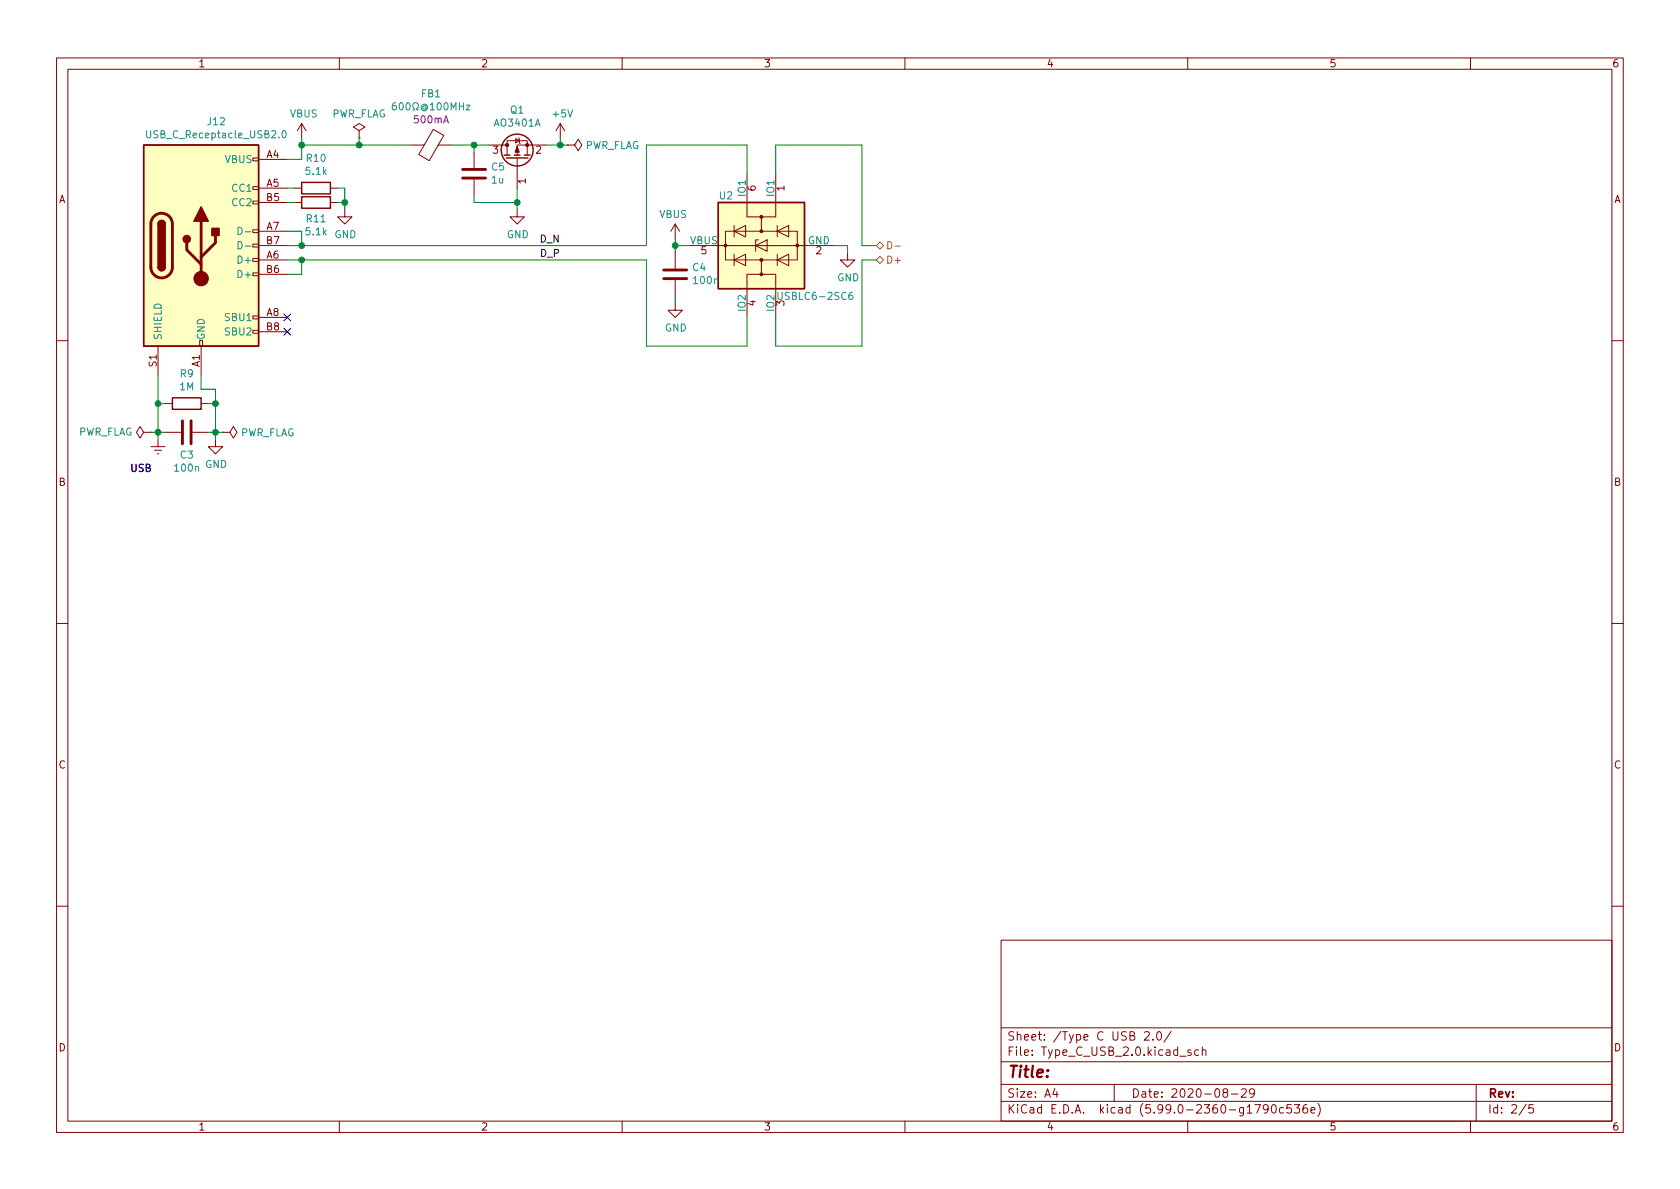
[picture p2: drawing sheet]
<svg xmlns="http://www.w3.org/2000/svg" width="297mm" height="210mm" viewBox="0 0 297 210" stroke-linecap="round" stroke-linejoin="round" font-family="sans-serif">
<path d="M0 .2h297v210.1h-297z" fill="#fff" stroke="#fff" stroke-width=".18"/>
<g fill="none" stroke="#840000" stroke-width=".18">
<path d="M10 10.2h277v190.1h-277zM12 12.2h273v186.1h-273zM60 10.2v2M110 10.2v2M160 10.2v2M210 10.2v2M260 10.2v2M44.7 35.6h1v.5h-1zM44.7 33h1v.5h-1zM44.7 27.9h1v.5h-1zM45.7 28.2h5.1M45.7 33.3h5.1"/>
<path d="M45.7 35.8h5.1M52.1 33.3h1.2M52.1 35.8h1.2M53.3 21.8l-.7 1.3M53.3 21.8v2.6M53.3 21.8l.8 1.3M58.4 33.3h1.3M58.4 35.8h1.3M61 37.1v1.2h1.2l-1.2 1.3-1.3-1.3h1.3M63.5 23.1l1-.6-1-.7-1 .7 1 .6v1.3M63.5 24.4h.1M72.4 25.6h2.6"/>
<path d="M76.6 22.9l1.9 1-2.6 4.5-1.9-1.1zM77.5 25.6h2.5M83.8 26.9v2.8M83.8 31.7v2.8M86.4 25.6h3.3M89.7 25.6v-.7h3.5v2.5M89.7 25.6v1.8M91.2 24.5l.6 .4-.6 .4zM91.4 37.1v1.2h1.3l-1.3 1.3-1.2-1.3h1.2M91.4 27.9v5.4M91.7 24.4l.1 .1v.8l.1 .1M96.5 25.6h-5.1v1.8"/>
<path d="M99.1 21.8l-.8 1.3M99.1 21.8v2.6M99.1 21.8l.7 1.3M100.3 25.6h1.3l.6-1 .7 1-.7 1.1-.6-1.1M100.3 25.6h.1M119.4 39.6l.7 1.3M119.4 39.6v2.6M119.4 39.6l-.8 1.3M129.8 39.9v2M132.1 30.7v7.6h2.5v2.6M137.2 30.7v7.6h-2.6M137.4 39.9v2"/>
<path d="M44.7 58.4h1v.5h-1zM44.7 55.9h1v.5h-1zM44.7 48.3h1v.5h-1zM44.7 45.7h1v.5h-1zM44.7 43.2h1v.5h-1zM44.7 40.6h1v.5h-1zM45.7 43.4h5.1M45.7 48.5h5.1M45.7 46h5.1M45.7 40.9h5.1M45.7 56.1h5.1M45.7 58.7h5.1"/>
<path d="M119.4 53.6v1.3h1.2l-1.2 1.2-1.3-1.2h1.3M119.4 44.7v2.8M119.4 49.5v2.8M121.9 43.4h25.4M128.3 40.9h12.7v5.1h-12.7zM129.8 40.9l2-1v2zM129.8 46l2-1v2zM129.8 45v2M133.6 43.4l2-1v2zM134.1 42.4h-.5v2M134.6 46v2.5h-2.5v7.6M134.6 48.5h2.6v7.6"/>
<path d="M137.4 40.9l2-1v2zM137.4 46l2-1v2zM137.4 45v2M149.9 44.7v1.3h1.2l-1.2 1.2-1.3-1.2h1.3M10 60.2h2M25.4 76.4l-.6-1-.7 1 .7 1.1 .6-1.1h1.3M26.7 76.4h.1M26.7 79h2.5M27.3 79.6h1.3M27.9 61.2v5.1M27.9 77.7v1.3M29.2 76.4h2.8"/>
<path d="M29.2 71.4h1.3M34 76.4h2.8M35.3 60.2h.5v1h-.5zM35.6 71.4h1.2M35.6 61.2v5.1M38.1 77.7v1.3h1.3l-1.3 1.3-1.3-1.3h1.3M39.4 76.4h1.2l.7-1 .6 1-.6 1.1-.7-1.1M39.4 76.4h.1M285 60.2h2M27.8 80.3h.3M10 110.2h2M285 110.2h2"/>
<path d="M10 160.2h2M177 166.3h108v32h-108zM285 160.2h2M60 198.3v2M110 198.3v2M160 198.3v2M177 194.8h108M177 191.8h108M177 187.8h108M177 181.8h108M186.5 192.5l-.4 1h1M186.9 193v1"/>
<path d="M197 191.8v3M202.4 182.6l.5-.2 .2 .2 .1 .3-.9 1h.9M203.9 183.8v.1M204.7 182.5l.2-.1a.81 .81 0 0 1 .5 .7 .81 .81 0 0 1-.3 .8h-.1a.81 .81 0 0 1-.6-.6 .81 .81 0 0 1 .3-.8zM207.1 182.4l-1.3 1.9M210 198.3v2M210.6 185.7l-.4-.1-.2 .2 .1 .3 .5 .1v.4h-.6M211.9 185.7l-.4-.1-.3 .3v.4l.2 .3h.5M212.6 185.8l.2-.2 .3 .1 .1 .9M212.6 185.1v1.5M216.5 193.2l-.3-.3 .1-.2 .2-.2 .4 .1 .2 .2-.1 .2-.6 .2-.2 .3 .1 .4 .2 .1h.4l.2-.3v-.2l-.3-.3M217.7 193.5h1.2"/>
<path d="M219.5 192.7l.6-.2 .2 .2 .1 .3-1 1h1M221.8 193.2l-.3 .3h-.3l-.3-.3 .2-.6 .4-.1 .2 .2a.99 .99 0 0 1-.3 1.3h-.3M221.9 195.3h1l-.7 1.5M224.2 196l-.3 .3h-.3l-.2-.3 .1-.6 .4-.1 .2 .2a.99 .99 0 0 1-.3 1.3h-.3M225 195.4l.1-.1a.81 .81 0 0 1 .6 .7 .81 .81 0 0 1-.3 .8h-.1a.81 .81 0 0 1-.6-.6 .81 .81 0 0 1 .3-.8zM226.9 195.9l-.4-.1-.3 .3v.4l.2 .3h.5M228.3 195.3h-.7l-.1 .7 .2-.1 .5 .1 .2 .2-.1 .5-.2 .1-.6-.1M228.9 195.3h.9l-.5 .6 .4 .1v.7l-.2 .1h-.4l-.2-.1M231.1 195.3a.59 .59 0 0 0-.7 .7v.5l.1 .3h.4l.2-.1 .1-.5-.1-.2-.5-.1-.2 .3M231.8 196.3l.7-.1-.1-.3-.4-.1-.2 .2 .1 .8h.5M233 195.1a1.72 1.72 0 0 1 0 2.3M260 198.3v2"/>
<path d="M261 191.8v6.5M269.9 195.3l-1.3 1.9M271.1 195.3h-.7l-.1 .7 .2-.1 .5 .1 .2 .2-.1 .5-.2 .1-.6-.1"/>
</g>
<g fill="#ffffc2" stroke="#ffffc2" stroke-width=".18">
<path d="M127 35.8h15.2v15.2h-15.2z"/>
<path d="M25.4 25.6h20.3v35.6h-20.3z"/>
</g>
<g fill="none" stroke="#840000" stroke-width=".25">
<path d="M25.4 25.6h20.3v35.6h-20.3zM27.9 39.6a.64 .64 0 0 1 .7-.6 .64 .64 0 0 1 .6 .6M53.3 34.8h5.1v2h-5.1zM53.3 32.3h5.1v2h-5.1zM89.2 27.4h1M89.5 27.9h3.8M90.9 27.4h1M92.7 27.4h1M127 35.8h15.2v15.2h-15.2zM27.9 47.2a.64 .64 0 0 0 .7 .7 .64 .64 0 0 0 .6-.7M30.5 70.4h5.1v2h-5.1z"/>
<circle cx="91.4" cy="26.5" r="2.82"/>
</g>
<g fill="#840000" stroke="#840000" stroke-width=".18">
<path d="M91.4 25.9l.4 1h-.7z"/>
<circle cx="134.6" cy="38.3" r=".25"/>
<circle cx="134.6" cy="40.9" r=".25"/>
<circle cx="141" cy="43.4" r=".25"/>
<circle cx="128.3" cy="43.4" r=".25"/>
<circle cx="134.6" cy="46" r=".25"/>
<circle cx="134.6" cy="48.5" r=".25"/>
<circle cx="93.2" cy="25.6" r=".28"/>
<circle cx="89.7" cy="25.6" r=".28"/>
<circle cx="35.6" cy="49.3" r="1.27"/>
</g>
<path d="M70 18.2h-.4a.86 .86 0 0 0 0 1.2l.4-.1 .1-.4-.3-.2h-.2l-.2 .2M82.4 18.6h.7l-.7 .8h.7M25.9 23.1v1l.3 .3 .3-.1 .1-.2v-1M50 23.2l.2-.1a.68 .68 0 0 1 .4 .6 .68 .68 0 0 1-.4 .7 .84 .84 0 0 1-.2-1.2zM42.1 40.2a.64 .64 0 0 1 .7 .6 .64 .64 0 0 1-.7 .7zM42.1 42.7a.64 .64 0 0 1 .7 .7 .64 .64 0 0 1-.7 .6zM43.4 41h.9M43.4 43.5h.9M137.6 51.7v1l.2 .3h.2l.3-.3v-1M150.7 51.7l-.4 .1a.86 .86 0 0 0 0 1.2l.4-.2 .1-.4-.2-.2h-.3l-.2 .2" fill="none" stroke="#008484" stroke-width=".18"/>
<path d="M27.2 38.3a1.91 1.91 0 0 1 2.1-.4 1.91 1.91 0 0 1 1.2 1.7v7.6a1.91 1.91 0 0 1-1.9 1.9 1.91 1.91 0 0 1-1.9-1.9v-7.7l.1-.7zM35.6 39.1v10.2M81.8 30h4.1M81.8 31.5h4.1M33 42.9v1.3l2.6 2.5M38.1 41.7v1.2l-2.5 2.6M117.3 47.7h4.1M117.3 49.3h4.1M32.3 74.4v4.1M33.8 74.4v4.1" fill="none" stroke="#840000" stroke-width=".51"/>
<g fill="#840000" stroke="#840000" stroke-width=".25">
<path d="M27.9 47.2h1.3a.64 .64 0 0 1-.6 .7 .64 .64 0 0 1-.7-.7z"/>
<path d="M28.1 39.2a.64 .64 0 0 1 .7-.2 .64 .64 0 0 1 .4 .6h-1.3z"/>
<path d="M27.9 39.6h1.3v7.6h-1.3z"/>
<path d="M37.5 40.4h1.2v1.3h-1.2z"/>
<path d="M35.6 36.6l1.2 2.5h-2.5z"/>
<circle cx="33" cy="42.3" r=".63"/>
</g>
<path d="M154.9 46l.7-.7 .6 .7-.6 .6zM154.9 43.4l.7-.6 .6 .6-.6 .7zM157 42.7a.64 .64 0 0 1 .7 .7 .64 .64 0 0 1-.7 .6zM158.2 43.5h1" fill="none" stroke="#848400" stroke-width=".18"/>
<g fill="none" stroke="#008400" stroke-width=".18">
<path d="M50.8 35.8h1.3M50.8 33.3h1.3M53.3 25.6h19.1M53.3 24.4v3.8h-2.5M59.7 35.8h1.3M59.7 33.3h1.3v3.8M63.5 24.4v1.2M80 25.6h6.4M83.8 25.6v1.3M83.8 34.5v1.3h7.6M91.4 33.3v3.8M96.5 25.6h3.8"/>
<path d="M99.1 24.4v1.2M132.1 30.7v-5.1h-17.8v17.8h-63.5M137.2 30.7v-5.1h15.2v17.8h2.5M50.8 46h63.5v15.2h17.8v-5.1M50.8 40.9h2.5v2.5M53.3 46v2.5h-2.5M119.4 42.2v2.5M119.4 52.3v1.3M119.4 43.4h2.5M147.3 43.4h2.6v1.3M154.9 46h-2.5v15.2h-15.2v-5.1M26.7 76.4h2.5"/>
<path d="M27.9 71.4h1.3M27.9 66.3v11.4M35.6 66.3v2.5h2.5v8.9M36.8 76.4h2.6M36.8 71.4h1.3"/>
</g>
<path d="M50.2 55.5l1.2 1.2M50.2 58.1l1.2 1.2M51.4 55.5l-1.2 1.2M51.4 58.1l-1.2 1.2" fill="none" stroke="#000084" stroke-width=".18"/>
<g fill="#008400" stroke="#008400" stroke-width=".18">
<circle cx="61" cy="35.8" r=".51"/>
<circle cx="53.3" cy="25.6" r=".51"/>
<circle cx="63.5" cy="25.6" r=".51"/>
<circle cx="83.8" cy="25.6" r=".51"/>
<circle cx="38.1" cy="71.4" r=".51"/>
<circle cx="27.9" cy="76.4" r=".51"/>
<circle cx="27.9" cy="71.4" r=".51"/>
<circle cx="53.3" cy="46" r=".51"/>
<circle cx="38.1" cy="76.4" r=".51"/>
<circle cx="53.3" cy="43.4" r=".51"/>
<circle cx="99.1" cy="25.6" r=".51"/>
<circle cx="119.4" cy="43.4" r=".51"/>
<circle cx="91.4" cy="35.8" r=".51"/>
</g>
<text font-size="2.8" fill="#840000" x="178" y="190.6">Title:</text>
<g font-size="2.1" fill="#840000">
<text x="178" y="184">Sheet: /Type C USB 2.0/</text>
<text x="178" y="186.7">File: Type_C_USB_2.0.kicad_sch</text>
<text x="178" y="196.9">KiCad E.D.A. kicad (5.99.0-2360-g1790c536e)</text>
<text x="178" y="194.1">Size: A4</text>
<text x="200" y="194.1">Date: 2020-08-29</text>
<text x="263" y="194.1">Rev:</text>
<text x="263" y="196.9">Id: 2/5</text>
</g>
<g font-size="1.8" fill="#840000">
<text x="35" y="11.9">1</text>
<text x="85" y="11.9">2</text>
<text x="135" y="11.9">3</text>
<text x="185" y="11.9">4</text>
<text x="235" y="11.9">5</text>
<text x="285" y="11.9">6</text>
<text x="47.1" y="27.9">A4</text>
<text x="87.1" y="27.2">3</text>
<text x="94.8" y="27.2">2</text>
<text x="10.3" y="35.9">A</text>
<text x="47.1" y="33">A5</text>
<text x="47.1" y="35.6">B5</text>
<text x="93" y="32.5" transform="rotate(-90 93 32.5)">1</text>
<text x="133.6" y="33.8" transform="rotate(-90 133.6 33.8)">6</text>
<text x="138.7" y="33.8" transform="rotate(-90 138.7 33.8)">1</text>
<text x="285.3" y="35.9">A</text>
<text x="47.1" y="40.6">A7</text>
<text x="47.1" y="45.7">A6</text>
<text x="47.1" y="43.2">B7</text>
<text x="124" y="45">5</text>
<text x="144.3" y="45">2</text>
<text x="47.1" y="48.3">B6</text>
<text x="47.1" y="55.9">A8</text>
<text x="47.1" y="58.4">B8</text>
<text x="133.6" y="54.1" transform="rotate(-90 133.6 54.1)">4</text>
<text x="138.7" y="54.1" transform="rotate(-90 138.7 54.1)">3</text>
<text x="27.7" y="64.8" transform="rotate(-90 27.7 64.8)">S1</text>
<text x="35.3" y="64.9" transform="rotate(-90 35.3 64.9)">A1</text>
<text x="10.3" y="85.9">B</text>
<text x="285.3" y="85.9">B</text>
<text x="10.3" y="135.9">C</text>
<text x="285.3" y="135.9">C</text>
<text x="10.3" y="185.9">D</text>
<text x="285.3" y="185.9">D</text>
<text x="35" y="199.9">1</text>
<text x="85" y="199.9">2</text>
<text x="135" y="199.9">3</text>
<text x="185" y="199.9">4</text>
<text x="235" y="199.9">5</text>
<text x="285" y="199.9">6</text>
</g>
<g font-size="1.8" fill="#008484">
<text x="74.5" y="17.2">FB1</text>
<text x="36.8" y="22.1">J12</text>
<text x="51.3" y="20.8">VBUS</text>
<text x="58.5" y="20.8">PWR_FLAG</text>
<text x="70.6" y="19.5">600@100MHz</text>
<text x="87.5" y="22.4">AO3401A</text>
<text x="90.3" y="20.1">Q1</text>
<text x="97.8" y="20.8">+5V</text>
<text x="26.5" y="24.4">USB_C_Receptacle_USB2.0</text>
<text x="39.8" y="28.8">VBUS</text>
<text x="54.3" y="28.6">R10</text>
<text x="103.3" y="26.4">PWR_FLAG</text>
<text x="41.2" y="33.9">CC1</text>
<text x="54.2" y="30.9">5.1k</text>
<text x="86.9" y="30.1">C5</text>
<text x="87" y="32.4">1u</text>
<text x="127.2" y="35.2">U2</text>
<text x="131.8" y="34.7" transform="rotate(-90 131.8 34.7)">IO1</text>
<text x="136.9" y="34.7" transform="rotate(-90 136.9 34.7)">IO1</text>
<text x="41.2" y="36.4">CC2</text>
<text x="54.2" y="41.6">5.1k</text>
<text x="54.3" y="39.3">R11</text>
<text x="116.6" y="38.5">VBUS</text>
<text x="42.4" y="46.6">D+</text>
<text x="59.1" y="42.1">GND</text>
<text x="89.6" y="42.1">GND</text>
<text x="122" y="43.2">VBUS</text>
<text x="122.5" y="47.9">C4</text>
<text x="142.8" y="43.2">GND</text>
<text x="42.4" y="49.1">D+</text>
<text x="122.8" y="50.2">100n</text>
<text x="138.1" y="53">USBLC6-2SC6</text>
<text x="148" y="49.7">GND</text>
<text x="40" y="56.8">SBU1</text>
<text x="40" y="59.3">SBU2</text>
<text x="117.5" y="58.6">GND</text>
<text x="131.8" y="55" transform="rotate(-90 131.8 55)">IO2</text>
<text x="136.9" y="55" transform="rotate(-90 136.9 55)">IO2</text>
<text x="28.6" y="60.2" transform="rotate(-90 28.6 60.2)">SHIELD</text>
<text x="36.2" y="60.2" transform="rotate(-90 36.2 60.2)">GND</text>
<text x="31.8" y="69">1M</text>
<text x="31.9" y="66.7">R9</text>
<text x="13.7" y="77">PWR_FLAG</text>
<text x="42.4" y="77.2">PWR_FLAG</text>
<text x="31" y="83.4">100n</text>
<text x="31.9" y="81.1">C3</text>
<text x="36.2" y="82.7">GND</text>
</g>
<text font-size="1.8" fill="#840084" x="73.3" y="21.8">500mA</text>
<g font-size="1.8">
<text x="95.5" y="42.9">D_N</text>
<text x="95.6" y="45.4">D_P</text>
</g>
<text font-size="1.8" fill="#848400" x="156.6" y="46.6">D+</text>
<text font-size="1.8" fill="#0000c2" x="22.9" y="83.4">USB</text>
</svg>
